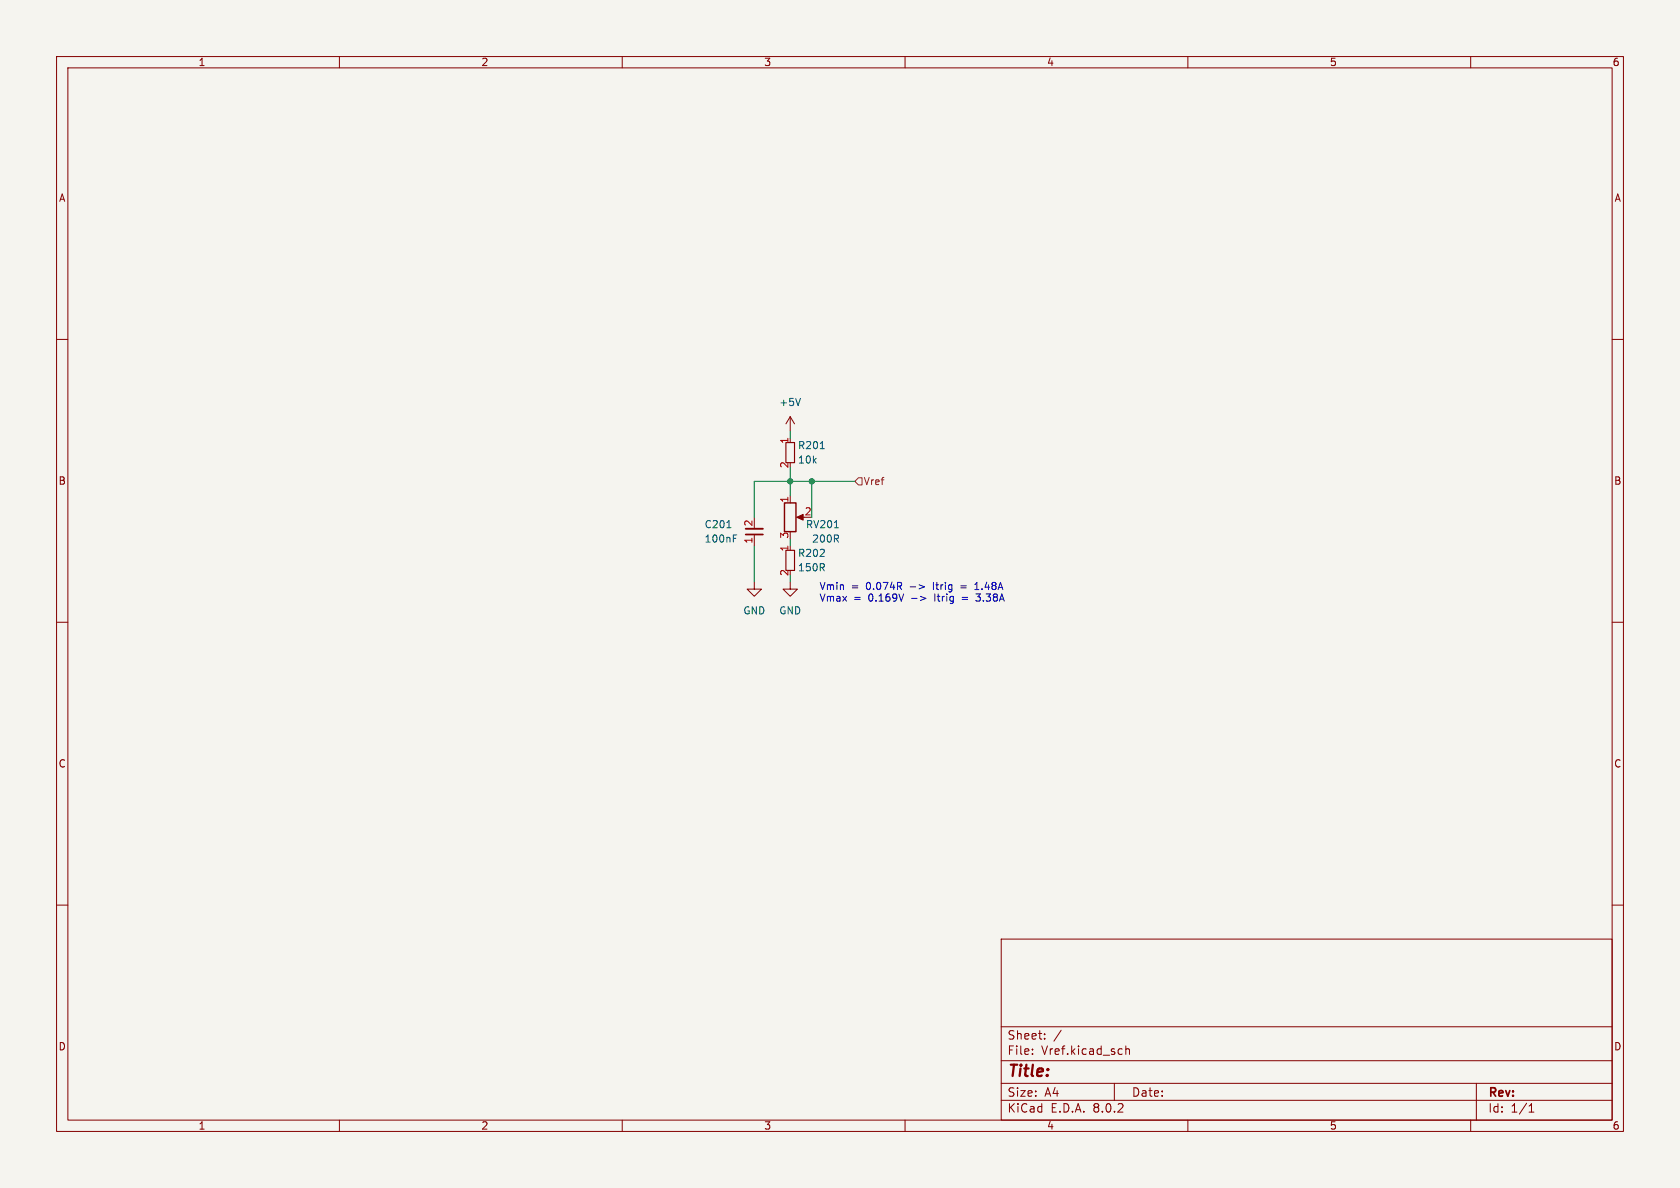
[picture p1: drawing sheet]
(kicad_sch
 (version 20231120)
 (generator "eeschema")
 (generator_version "8.0")
 (paper "A4")
 (lib_symbols
  (symbol "Device:R_Potentiometer"
   (pin_names
    (offset 1.016) hide) (exclude_from_sim no) (in_bom yes) (on_board yes)
   (property "Reference" "RV" (at -4.445 0 90) (effects (font (size 1.27 1.27))))
   (property "Value" "R_Potentiometer" (at -2.54 0 90) (effects (font (size 1.27 1.27))))
   (property "Footprint" "" (at 0 0 0) (effects (font (size 1.27 1.27)) (hide yes)))
   (property "Datasheet" "~" (at 0 0 0) (effects (font (size 1.27 1.27)) (hide yes)))
   (property "Description" "Potentiometer" (at 0 0 0) (effects (font (size 1.27 1.27)) (hide yes)))
   (symbol "R_Potentiometer_0_1"
    (polyline (pts (xy 2.54 0) (xy 1.524 0)) (stroke (width 0) (type default)) (fill (type none)))
    (polyline (pts (xy 1.143 0) (xy 2.286 0.508) (xy 2.286 -0.508) (xy 1.143 0)) (stroke (width 0) (type default)) (fill (type outline)))
    (rectangle (start 1.016 2.54) (end -1.016 -2.54) (stroke (width 0.254) (type default)) (fill (type none))))
   (symbol "R_Potentiometer_1_1"
    (pin passive line (at 0 3.81 270) (length 1.27) (name "1" (effects (font (size 1.27 1.27)))) (number "1" (effects (font (size 1.27 1.27)))))
    (pin passive line (at 3.81 0 180) (length 1.27) (name "2" (effects (font (size 1.27 1.27)))) (number "2" (effects (font (size 1.27 1.27)))))
    (pin passive line (at 0 -3.81 90) (length 1.27) (name "3" (effects (font (size 1.27 1.27)))) (number "3" (effects (font (size 1.27 1.27)))))))
  (symbol "capacitor_miscellaneous:C_0603_100nF" (exclude_from_sim no) (in_bom yes) (on_board yes)
   (property "Reference" "C" (at 1.27 2.54 0) (effects (font (size 1.27 1.27))))
   (property "Value" "100nF" (at 3.81 -2.54 0) (effects (font (size 1.27 1.27))))
   (property "Footprint" "Capacitor_SMD:C_0603_1608Metric" (at 0 0 0) (effects (font (size 1.27 1.27)) (hide yes)))
   (property "Datasheet" "" (at 0 0 0) (effects (font (size 1.27 1.27)) (hide yes)))
   (property "Description" "" (at 0 0 0) (effects (font (size 1.27 1.27)) (hide yes)))
   (property "JLCPCB Part#" "C14663" (at 0 0 0) (effects (font (size 1.27 1.27)) (hide yes)))
   (symbol "C_0603_100nF_0_1"
    (polyline (pts (xy -1.524 -0.508) (xy 1.524 -0.508)) (stroke (width 0.3302) (type default)) (fill (type none)))
    (polyline (pts (xy -1.524 0.508) (xy 1.524 0.508)) (stroke (width 0.3048) (type default)) (fill (type none))))
   (symbol "C_0603_100nF_1_1"
    (pin passive line (at 0 2.54 270) (length 2.032) (name "~" (effects (font (size 1.27 1.27)))) (number "1" (effects (font (size 1.27 1.27)))))
    (pin passive line (at 0 -2.54 90) (length 2.032) (name "~" (effects (font (size 1.27 1.27)))) (number "2" (effects (font (size 1.27 1.27)))))))
  (symbol "power:+5V"
   (power)
   (pin_names
    (offset 0)) (exclude_from_sim no) (in_bom yes) (on_board yes)
   (property "Reference" "#PWR" (at 0 -3.81 0) (effects (font (size 1.27 1.27)) (hide yes)))
   (property "Value" "+5V" (at 0 3.556 0) (effects (font (size 1.27 1.27))))
   (property "Footprint" "" (at 0 0 0) (effects (font (size 1.27 1.27)) (hide yes)))
   (property "Datasheet" "" (at 0 0 0) (effects (font (size 1.27 1.27)) (hide yes)))
   (property "Description" "Power symbol creates a global label with name \"+5V\"" (at 0 0 0) (effects (font (size 1.27 1.27)) (hide yes)))
   (symbol "+5V_0_1"
    (polyline (pts (xy -0.762 1.27) (xy 0 2.54)) (stroke (width 0) (type default)) (fill (type none)))
    (polyline (pts (xy 0 0) (xy 0 2.54)) (stroke (width 0) (type default)) (fill (type none)))
    (polyline (pts (xy 0 2.54) (xy 0.762 1.27)) (stroke (width 0) (type default)) (fill (type none))))
   (symbol "+5V_1_1"
    (pin power_in line (at 0 0 90) (length 0) hide (name "+5V" (effects (font (size 1.27 1.27)))) (number "1" (effects (font (size 1.27 1.27)))))))
  (symbol "power:GND"
   (power)
   (pin_names
    (offset 0)) (exclude_from_sim no) (in_bom yes) (on_board yes)
   (property "Reference" "#PWR" (at 0 -6.35 0) (effects (font (size 1.27 1.27)) (hide yes)))
   (property "Value" "GND" (at 0 -3.81 0) (effects (font (size 1.27 1.27))))
   (property "Footprint" "" (at 0 0 0) (effects (font (size 1.27 1.27)) (hide yes)))
   (property "Datasheet" "" (at 0 0 0) (effects (font (size 1.27 1.27)) (hide yes)))
   (property "Description" "Power symbol creates a global label with name \"GND\" , ground" (at 0 0 0) (effects (font (size 1.27 1.27)) (hide yes)))
   (symbol "GND_0_1"
    (polyline (pts (xy 0 0) (xy 0 -1.27) (xy 1.27 -1.27) (xy 0 -2.54) (xy -1.27 -1.27) (xy 0 -1.27)) (stroke (width 0) (type default)) (fill (type none))))
   (symbol "GND_1_1"
    (pin power_in line (at 0 0 270) (length 0) hide (name "GND" (effects (font (size 1.27 1.27)))) (number "1" (effects (font (size 1.27 1.27)))))))
  (symbol "resistors_0603:R_10k_0603" (exclude_from_sim no) (in_bom yes) (on_board yes)
   (property "Reference" "R" (at 1.27 2.54 0) (effects (font (size 1.27 1.27))))
   (property "Value" "10k" (at 2.54 -2.54 0) (effects (font (size 1.27 1.27))))
   (property "Footprint" "custom_kicad_lib_sk:R_0603_smalltext" (at 2.54 2.54 0) (effects (font (size 1.27 1.27)) (hide yes)))
   (property "Datasheet" "" (at -2.54 0 0) (effects (font (size 1.27 1.27)) (hide yes)))
   (property "Description" "" (at 0 0 0) (effects (font (size 1.27 1.27)) (hide yes)))
   (property "JLCPCB Part#" "C25804" (at 0 0 0) (effects (font (size 1.27 1.27)) (hide yes)))
   (symbol "R_10k_0603_0_1"
    (rectangle (start -0.762 1.778) (end 0.762 -1.778) (stroke (width 0.2032) (type default)) (fill (type none))))
   (symbol "R_10k_0603_1_1"
    (pin passive line (at 0 2.54 270) (length 0.762) (name "~" (effects (font (size 1.27 1.27)))) (number "1" (effects (font (size 1.27 1.27)))))
    (pin passive line (at 0 -2.54 90) (length 0.762) (name "~" (effects (font (size 1.27 1.27)))) (number "2" (effects (font (size 1.27 1.27)))))))
  (symbol "resistors_0603:R_330R_0603" (exclude_from_sim no) (in_bom yes) (on_board yes)
   (property "Reference" "R" (at 1.27 2.54 0) (effects (font (size 1.27 1.27))))
   (property "Value" "330R" (at 2.54 -2.54 0) (effects (font (size 1.27 1.27))))
   (property "Footprint" "custom_kicad_lib_sk:R_0603_smalltext" (at 2.54 2.54 0) (effects (font (size 1.27 1.27)) (hide yes)))
   (property "Datasheet" "" (at -2.54 0 0) (effects (font (size 1.27 1.27)) (hide yes)))
   (property "Description" "" (at 0 0 0) (effects (font (size 1.27 1.27)) (hide yes)))
   (property "JLCPCB Part#" "C23138" (at 0 0 0) (effects (font (size 1.27 1.27)) (hide yes)))
   (symbol "R_330R_0603_0_1"
    (rectangle (start -0.762 1.778) (end 0.762 -1.778) (stroke (width 0.2032) (type default)) (fill (type none))))
   (symbol "R_330R_0603_1_1"
    (pin passive line (at 0 2.54 270) (length 0.762) (name "~" (effects (font (size 1.27 1.27)))) (number "1" (effects (font (size 1.27 1.27)))))
    (pin passive line (at 0 -2.54 90) (length 0.762) (name "~" (effects (font (size 1.27 1.27)))) (number "2" (effects (font (size 1.27 1.27))))))))
 (junction
  (at 143.51 85.09)
  (diameter 0)
  (color 0 0 0 0))
 (junction
  (at 139.7 85.09)
  (diameter 0)
  (color 0 0 0 0))
 (wire
  (pts (xy 133.35 91.44) (xy 133.35 85.09))
  (stroke (width 0) (type default)))
 (wire
  (pts (xy 139.7 85.09) (xy 139.7 87.63))
  (stroke (width 0) (type default)))
 (wire
  (pts (xy 143.51 85.09) (xy 143.51 91.44))
  (stroke (width 0) (type default)))
 (wire
  (pts (xy 139.7 76.2) (xy 139.7 77.47))
  (stroke (width 0) (type default)))
 (wire
  (pts (xy 139.7 82.55) (xy 139.7 85.09))
  (stroke (width 0) (type default)))
 (wire
  (pts (xy 139.7 95.25) (xy 139.7 96.52))
  (stroke (width 0) (type default)))
 (wire
  (pts (xy 133.35 85.09) (xy 139.7 85.09))
  (stroke (width 0) (type default)))
 (wire
  (pts (xy 139.7 85.09) (xy 143.51 85.09))
  (stroke (width 0) (type default)))
 (wire
  (pts (xy 139.7 101.6) (xy 139.7 102.87))
  (stroke (width 0) (type default)))
 (wire
  (pts (xy 133.35 96.52) (xy 133.35 102.87))
  (stroke (width 0) (type default)))
 (wire
  (pts (xy 143.51 85.09) (xy 151.13 85.09))
  (stroke (width 0) (type default)))
 (text "Vmin = 0.074R -> Itrig = 1.48A\nVmax = 0.169V -> Itrig = 3.38A"
  (exclude_from_sim no)
  (at 144.78 106.68 0)
  (effects (font (size 1.27 1.27)) (justify left bottom)))
 (hierarchical_label "Vref"
  (shape input)
  (at 151.13 85.09 0)
  (fields_autoplaced yes)
  (effects (font (size 1.27 1.27)) (justify left)))
 (symbol
  (lib_id "resistors_0603:R_10k_0603")
  (at 139.7 80.01 0)
  (unit 1)
  (exclude_from_sim no)
  (in_bom yes)
  (on_board yes)
  (dnp no)
  (fields_autoplaced yes)
  (property "Reference" "R201" (at 140.97 78.74 0) (effects (font (size 1.27 1.27)) (justify left)))
  (property "Value" "10k" (at 140.97 81.28 0) (effects (font (size 1.27 1.27)) (justify left)))
  (property "Footprint" "custom_kicad_lib_sk:R_0603_smalltext" (at 142.24 77.47 0) (effects (font (size 1.27 1.27)) (hide yes)))
  (property "Datasheet" "" (at 137.16 80.01 0) (effects (font (size 1.27 1.27)) (hide yes)))
  (property "Description" "" (at 139.7 80.01 0) (effects (font (size 1.27 1.27)) (hide yes)))
  (property "JLCPCB Part#" "C25804" (at 139.7 80.01 0) (effects (font (size 1.27 1.27)) (hide yes)))
  (pin "1")
  (pin "2"))
 (symbol
  (lib_id "power:GND")
  (at 139.7 102.87 0)
  (unit 1)
  (exclude_from_sim no)
  (in_bom yes)
  (on_board yes)
  (dnp no)
  (fields_autoplaced yes)
  (property "Reference" "#PWR0203" (at 139.7 109.22 0) (effects (font (size 1.27 1.27)) (hide yes)))
  (property "Value" "GND" (at 139.7 107.95 0) (effects (font (size 1.27 1.27))))
  (property "Footprint" "" (at 139.7 102.87 0) (effects (font (size 1.27 1.27)) (hide yes)))
  (property "Datasheet" "" (at 139.7 102.87 0) (effects (font (size 1.27 1.27)) (hide yes)))
  (property "Description" "" (at 139.7 102.87 0) (effects (font (size 1.27 1.27)) (hide yes)))
  (pin "1"))
 (symbol
  (lib_id "resistors_0603:R_330R_0603")
  (at 139.7 99.06 0)
  (unit 1)
  (exclude_from_sim no)
  (in_bom yes)
  (on_board yes)
  (dnp no)
  (fields_autoplaced yes)
  (property "Reference" "R202" (at 140.97 97.79 0) (effects (font (size 1.27 1.27)) (justify left)))
  (property "Value" "150R" (at 140.97 100.33 0) (effects (font (size 1.27 1.27)) (justify left)))
  (property "Footprint" "custom_kicad_lib_sk:R_0603_smalltext" (at 142.24 96.52 0) (effects (font (size 1.27 1.27)) (hide yes)))
  (property "Datasheet" "" (at 137.16 99.06 0) (effects (font (size 1.27 1.27)) (hide yes)))
  (property "Description" "" (at 139.7 99.06 0) (effects (font (size 1.27 1.27)) (hide yes)))
  (property "JLCPCB Part#" "C23138" (at 139.7 99.06 0) (effects (font (size 1.27 1.27)) (hide yes)))
  (pin "2")
  (pin "1"))
 (symbol
  (lib_id "capacitor_miscellaneous:C_0603_100nF")
  (at 133.35 93.98 180)
  (unit 1)
  (exclude_from_sim no)
  (in_bom yes)
  (on_board yes)
  (dnp no)
  (fields_autoplaced yes)
  (property "Reference" "C201" (at 124.46 92.71 0) (effects (font (size 1.27 1.27)) (justify right)))
  (property "Value" "100nF" (at 124.46 95.25 0) (effects (font (size 1.27 1.27)) (justify right)))
  (property "Footprint" "Capacitor_SMD:C_0603_1608Metric" (at 133.35 93.98 0) (effects (font (size 1.27 1.27)) (hide yes)))
  (property "Datasheet" "" (at 133.35 93.98 0) (effects (font (size 1.27 1.27)) (hide yes)))
  (property "Description" "" (at 133.35 93.98 0) (effects (font (size 1.27 1.27)) (hide yes)))
  (property "JLCPCB Part#" "C14663" (at 133.35 93.98 0) (effects (font (size 1.27 1.27)) (hide yes)))
  (pin "2")
  (pin "1"))
 (symbol
  (lib_id "power:GND")
  (at 133.35 102.87 0)
  (unit 1)
  (exclude_from_sim no)
  (in_bom yes)
  (on_board yes)
  (dnp no)
  (fields_autoplaced yes)
  (property "Reference" "#PWR0201" (at 133.35 109.22 0) (effects (font (size 1.27 1.27)) (hide yes)))
  (property "Value" "GND" (at 133.35 107.95 0) (effects (font (size 1.27 1.27))))
  (property "Footprint" "" (at 133.35 102.87 0) (effects (font (size 1.27 1.27)) (hide yes)))
  (property "Datasheet" "" (at 133.35 102.87 0) (effects (font (size 1.27 1.27)) (hide yes)))
  (property "Description" "" (at 133.35 102.87 0) (effects (font (size 1.27 1.27)) (hide yes)))
  (pin "1"))
 (symbol
  (lib_id "Device:R_Potentiometer")
  (at 139.7 91.44 0)
  (unit 1)
  (exclude_from_sim no)
  (in_bom yes)
  (on_board yes)
  (dnp no)
  (fields_autoplaced yes)
  (property "Reference" "RV201" (at 148.59 92.71 0) (effects (font (size 1.27 1.27)) (justify right)))
  (property "Value" "200R" (at 148.59 95.25 0) (effects (font (size 1.27 1.27)) (justify right)))
  (property "Footprint" "Potentiometer_SMD:Potentiometer_Bourns_TC33X_Vertical" (at 139.7 91.44 0) (effects (font (size 1.27 1.27)) (hide yes)))
  (property "Datasheet" "~" (at 139.7 91.44 0) (effects (font (size 1.27 1.27)) (hide yes)))
  (property "Description" "" (at 139.7 91.44 0) (effects (font (size 1.27 1.27)) (hide yes)))
  (property "JLCPCB Part#" "C128548" (at 139.7 91.44 0) (effects (font (size 1.27 1.27)) (hide yes)))
  (pin "3")
  (pin "1")
  (pin "2"))
 (symbol
  (lib_id "power:+5V")
  (at 139.7 76.2 0)
  (unit 1)
  (exclude_from_sim no)
  (in_bom yes)
  (on_board yes)
  (dnp no)
  (fields_autoplaced yes)
  (property "Reference" "#PWR0202" (at 139.7 80.01 0) (effects (font (size 1.27 1.27)) (hide yes)))
  (property "Value" "+5V" (at 139.7 71.12 0) (effects (font (size 1.27 1.27))))
  (property "Footprint" "" (at 139.7 76.2 0) (effects (font (size 1.27 1.27)) (hide yes)))
  (property "Datasheet" "" (at 139.7 76.2 0) (effects (font (size 1.27 1.27)) (hide yes)))
  (property "Description" "" (at 139.7 76.2 0) (effects (font (size 1.27 1.27)) (hide yes)))
  (pin "1")))
